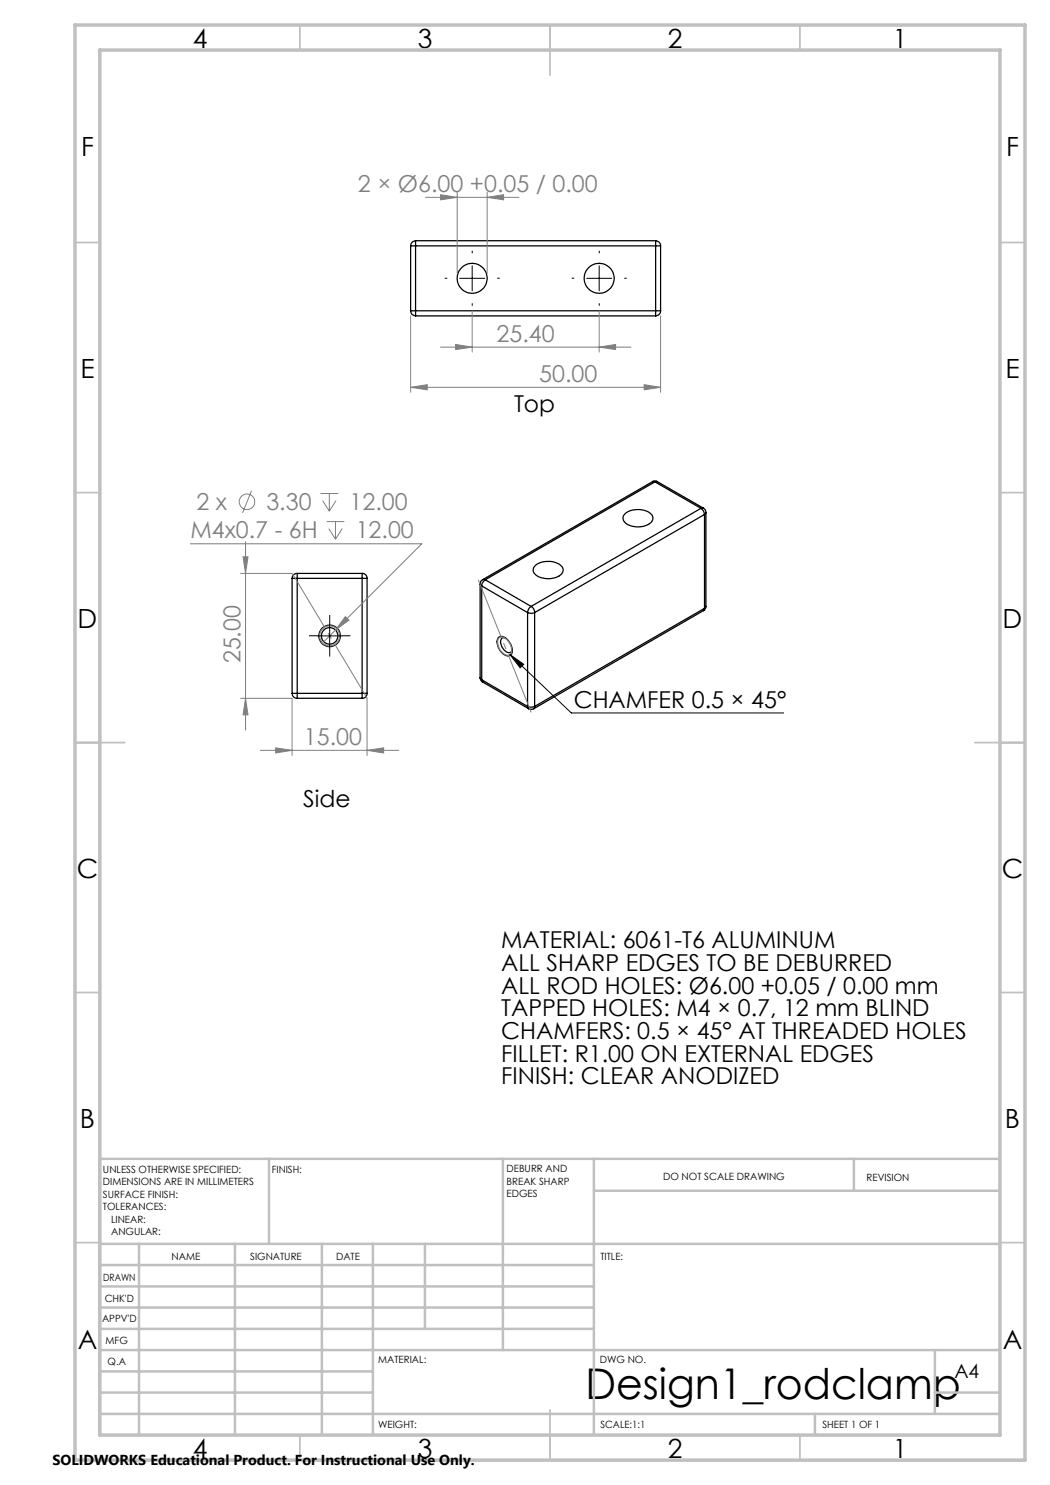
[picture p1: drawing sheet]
<svg xmlns="http://www.w3.org/2000/svg" width="210mm" height="297mm" viewBox="0 0 210 297" stroke-linecap="round" stroke-linejoin="round" font-family="sans-serif">
<g fill="none" stroke="#000" stroke-width=".25">
<path d="M82.1 49.2h1M82.1 49.2v13M83.1 48.2v1M83.1 48.2a1.02 1.02 0 0 0-1 1M83.1 49.2v13M83.1 48.2h48M83.1 49.2h48M131.1 49.2h1M131.1 48.2v1M131.1 48.2a1.02 1.02 0 0 1 1 1M131.1 49.2v13M132.1 49.2v13"/>
<path d="M82.1 62.2h1M82.1 62.2a1.02 1.02 0 0 0 1 1M83.1 62.2v1M83.1 63.2h48M83.1 62.2h48M131.1 62.2v1M131.1 62.2h1M132.1 62.2a1.02 1.02 0 0 1-1 1M130.5 96.3l.3-.1 .7 .1M130.5 96.3l.5 .1M130.5 96.3l-33.9 19.6M131 96.4l-34 19.6"/>
<path d="M131 96.4l9.2 5.3M131.5 96.3l-.5 .1M131.5 96.3l9.2 5.3M58.4 115.7h1M58.4 115.7v23M59.4 114.7v1M59.4 114.7a.97 .97 0 0 0-1 1M59.4 115.7h13M59.4 115.7v23M59.4 114.7h13M72.4 115.7h1M72.4 114.7v1"/>
<path d="M72.4 114.7a.96 .96 0 0 1 1 1M72.4 115.7v23M73.4 115.7v23M96 116.8l.3 .4M96 116.8v18.8M96.3 117.2l9.2 5.3M96.3 117.2v18.8M96.6 115.9a.95 .95 0 0 0-.6 .9M96.6 115.9l.4 .1M97 116a1.6 1.6 0 0 0-.7 1.2M97 116l9.2 5.3M107.1 113.1a4.3 4.3 0 0 1 5.3 .3 1.5 1.5 0 0 1-1.2 2.1 4.1 4.1 0 0 1-4.5-1v-.8z"/>
<path d="M125 102.7a4.3 4.3 0 0 1 5.4 .3 1.5 1.5 0 0 1-1.2 2.1 3.8 3.8 0 0 1-4.5-1l-.1-.8zM140.2 101.7a1.6 1.6 0 0 1 .7 1.2M140.2 101.7l-34 19.6M140.7 101.6l.3 .4 .2 .5M140.7 101.6l-.5 .1M140.9 102.9l-34 19.6M140.9 102.9v18.8M141.2 102.5l-.3 .4M141.2 102.5v18.8M58.4 138.7h1M58.4 138.7a.97 .97 0 0 0 1 1M59.4 138.7v1"/>
<path d="M59.4 138.7h13M59.4 139.7h13M72.4 138.7h1M72.4 138.7v1M73.4 138.7a.96 .96 0 0 1-1 1M96 135.6l.2 .5 .4 .3M96 135.6l.3 .4M96.3 136l.3 .4M96.3 136l9.2 5.3M96.6 136.4l9.1 5.3M99.6 127.6a1.5 1.5 0 0 1 2.2 .7 2.25 2.25 0 0 1 .3 2.7 1.7 1.7 0 0 1-2.2-1.1 2.24 2.24 0 0 1-.3-2.3zM101.1 127.6a.78 .78 0 0 0-.9 .2 .78 .78 0 0 0 0 1 2 2 0 0 0 1.8 1.7l.3-.3 .1-.3"/>
<path d="M105.5 122.5l.5 .2 .9-.2M105.5 122.5v18.8M106.2 121.3a1.6 1.6 0 0 0-.7 1.2M106.2 121.3a1.38 1.38 0 0 1 .7 1.2M106.9 122.5v18.8M140.7 122.1l-33.9 19.6M140.9 121.7l-.2 .4M140.9 121.7l-34 19.6M141.2 121.3l-.1 .4-.4 .4M141.2 121.3l-.3 .4M105.5 141.3a1.5 1.5 0 0 0 1.4 0M105.5 141.3l.2 .4"/>
<path d="M105.7 141.7l.5 .2 .6-.2M106.9 141.3l-.1 .4"/>
<circle cx="94.4" cy="55.7" r="3"/>
<circle cx="119.8" cy="55.7" r="3"/>
<circle cx="65.9" cy="127.2" r="1.65"/>
<circle cx="65.9" cy="127.2" r="2.15"/>
</g>
<g fill="none" stroke="#808080" stroke-width=".2">
<path d="M85.1 39.5h18.7M88.1 38.9l3.3 .6-3.3 .5zM91.4 38.4v16.3M97.4 39.5l3.3-.6v1.1zM97.4 38.4v16.3M82.1 77.5l3.3-.6v1.1zM82.1 63.2v15.3M82.1 77.5h50M88.1 69.4h38.1M91.1 68.9l3.3 .5-3.3 .5zM94.4 62.2v8.2M119.8 69.4l3.3-.5v1z"/>
<path d="M119.8 62.2v8.2M128.8 76.9l3.3 .6-3.3 .5zM132.1 63.2v15.3M50.3 98.1l-1.8 4.5M64.1 98.7h3.6M65.9 98.7v3.5M38.1 108.8h46.2l-19.5 19.5M48.1 114.7h10.3M48.6 111.4h1l-.5 3.3zM49.1 108.3v37.7M64.5 100.1l1.4 2.1M65.3 104.3h3.6"/>
<path d="M65.8 105.7l1.3 2.1M67.1 104.3v3.5M67.2 100.1l-1.3 2.1M68.4 105.7l-1.3 2.1M48.1 139.7h10.3v11.4M49.1 139.7l.5 3.3h-1zM69.1 123.3l.7 .7-2.7 2zM73.4 139.7v11.4M52.1 150.1h27.7M55.1 149.6l3.3 .5-3.3 .5zM73.4 150.1l3.3-.5v1z"/>
<circle cx="49.4" cy="100.4" r="1.55"/>
</g>
<g fill="none" stroke="#808080" stroke-width=".25">
<path d="M99.8 127.6h.1a1.63 1.63 0 0 1 2 1 1.74 1.74 0 0 1 0 2.4 2.04 2.04 0 0 1-2.2-1.7l-.2-1.1z"/>
<circle cx="65.9" cy="127.2" r="2"/>
</g>
<path d="M91.9 55.7h5M94.4 53.2v5M117.3 55.7h5M119.8 53.2v5M63.4 127.2h5M65.9 124.7v5M102 130.9l2.7 2-.7 .7zM102 130.9l12.3 11.7h42.4" fill="none" stroke="#000" stroke-width=".2"/>
<path d="M89.4 55.6h-.5M94.4 50.6v-.5M99.4 55.6h.5M114.8 55.6h-.5M119.8 50.6v-.5M124.8 55.6h.5M94.4 60.6v.5M119.8 60.6v.5M63.4 127.2h-1.6M65.9 124.7v-1.7M65.9 129.7v1.6M68.4 127.2h1.7" fill="none" stroke="#000" stroke-width=".2" stroke-dasharray="15.2 1.3 1.3 1.3" stroke-linecap="butt"/>
<path d="M58.4 114.7l15 25" fill="none" stroke="#808080" stroke-width=".2" stroke-dasharray="15.2 1.3 1.3 1.3" stroke-dashoffset="2.6" stroke-linecap="butt"/>
<path d="M95.6 116l10.7 26.5" fill="none" stroke="#808080" stroke-width=".2" stroke-dasharray="15.2 1.3 1.3 1.3" stroke-dashoffset="2.9" stroke-linecap="butt"/>
<g fill="none" stroke="#c0c0c0" stroke-width=".35">
<path d="M60 5v5M110 5v10M160 5v5M15 48.5h5M200 48.5h5M15 98.5h5M200 98.5h5M15 148.5h10M195 148.5h10M15 198.5h5M200 198.5h5M15 248.5h5"/>
<path d="M200 248.5h5M60 287v5M110 282v10M160 287v5"/>
</g>
<g fill="none" stroke="#c0c0c0" stroke-width=".5">
<path d="M53.8 231.8v17M100.6 231.8v38.2M118.8 231.8v55.2M118.8 238.2h81.2M170.8 231.8v6.4M200 231.8h-180v55.2M20 248.8h180M20 257.3h98.8M20 253h98.8M27.8 248.8v38.2M47 248.8v38.2M64.4 248.8v38.2"/>
<path d="M74.6 248.8v38.2M85 248.8v17M20 265.8h98.8M20 261.5h98.8M20 278.5h54.6M20 274.3h54.6M20 270h180M187 278.5h13M187 270v12.8M20 282.8h180M163 282.8v4.2"/>
</g>
<path d="M15 5h190v287h-190zM20 10h180v277h-180z" fill="none" stroke="#c0c0c0" stroke-width=".7"/>
<g fill="#808080">
<path d="M91.1 68.9l3.3 .5-3.3 .5zM119.8 69.4l3.3-.5v1zM82.1 77.5l3.3-.6v1.1zM128.8 76.9l3.3 .6-3.3 .5zM88.1 38.9l3.3 .6-3.3 .5zM97.4 39.5l3.3-.6v1.1zM69.1 123.3l-2 2.7 2.7-2zM55.1 149.6l3.3 .5-3.3 .5zM73.4 150.1l3.3-.5v1z"/>
<path d="M48.6 111.4h1l-.5 3.3zM49.1 139.7l.5 3.3h-1z"/>
</g>
<path d="M102 130.9l2.7 2-.7 .7z" fill="#000"/>
<text font-size="8.5" x="117.1" y="279.7">Design1_rodclamp</text>
<g font-size="5.3">
<text x="38.5" y="9.5">4</text>
<text x="83.5" y="9.5">3</text>
<text x="133.5" y="9.5">2</text>
<text x="178.5" y="9.5">1</text>
<text x="16.2" y="31.3">F</text>
<text x="201.2" y="31.3">F</text>
<text x="16.1" y="75.5">E</text>
<text x="201.1" y="75.5">E</text>
<text x="15.5" y="125.5">D</text>
<text x="200.5" y="125.5">D</text>
<text x="15.4" y="175.5">C</text>
<text x="200.4" y="175.5">C</text>
<text x="16" y="225.5">B</text>
<text x="201" y="225.5">B</text>
<text x="15.5" y="269.8">A</text>
<text x="200.5" y="269.8">A</text>
<text x="38.5" y="291.5">4</text>
<text x="83.5" y="291.5">3</text>
<text x="133.5" y="291.5">2</text>
<text x="178.5" y="291.5">1</text>
</g>
<g font-size="4.7" fill="#808080">
<text x="71.6" y="38.4">2 × Ø6.00 +0.05 / 0.00</text>
<text x="99.3" y="68.4">25.40</text>
<text x="107.8" y="76.4">50.00</text>
<text x="38.1" y="107.7">M4x0.7 - 6H</text>
<text x="39.3" y="102.1">2 x</text>
<text x="53.3" y="102.1">3.30</text>
<text x="69.9" y="102.1">12.00</text>
<text x="71.1" y="107.7">12.00</text>
<text x="48.1" y="132.7" transform="rotate(-90 48.1 132.7)">25.00</text>
<text x="60.8" y="149">15.00</text>
</g>
<g font-size="4.7">
<text x="102.8" y="82.5">Top</text>
<text x="114.7" y="141.6">CHAMFER 0.5 × 45°</text>
<text x="60.6" y="161.5">Side</text>
<text x="100.2" y="189.7">MATERIAL: 6061-T6 ALUMINUM</text>
<text x="100.2" y="194.2">ALL SHARP EDGES TO BE DEBURRED</text>
<text x="100.2" y="198.7">ALL ROD HOLES: Ø6.00 +0.05 / 0.00 mm</text>
<text x="100.2" y="203.3">TAPPED HOLES: M4 × 0.7, 12 mm BLIND</text>
<text x="100.2" y="207.8">CHAMFERS: 0.5 × 45° AT THREADED HOLES</text>
<text x="100.2" y="212.3">FILLET: R1.00 ON EXTERNAL EDGES</text>
<text x="100.2" y="216.8">FINISH: CLEAR ANODIZED</text>
</g>
<text font-size="3.9" x="190.9" y="275.5">A4</text>
<text font-size="2.9" x="10.5" y="292.9">SOLIDWORKS Educational Product. For Instructional Use Only.</text>
<g font-size="2">
<text x="20.6" y="234.6">UNLESS OTHERWISE SPECIFIED:</text>
<text x="20.6" y="237.1">DIMENSIONS ARE IN MILLIMETERS</text>
<text x="20.6" y="239.6">SURFACE FINISH:</text>
<text x="54.4" y="234.6">FINISH:</text>
<text x="101.3" y="234.5">DEBURR AND</text>
<text x="101.3" y="237">BREAK SHARP</text>
<text x="101.3" y="239.5">EDGES</text>
<text x="132.6" y="236">DO NOT SCALE DRAWING</text>
<text x="173.3" y="236.2">REVISION</text>
<text x="20.6" y="242.1">TOLERANCES:</text>
<text x="22.2" y="244.6">LINEAR:</text>
<text x="22.2" y="247.1">ANGULAR:</text>
<text x="34.3" y="252">NAME</text>
<text x="50" y="251.9">SIGNATURE</text>
<text x="67.2" y="251.9">DATE</text>
<text x="120.1" y="251.9">TITLE:</text>
<text x="20.6" y="256.1">DRAWN</text>
<text x="20.9" y="260.3">CHK'D</text>
<text x="20.4" y="264.4">APPV'D</text>
<text x="21.1" y="268.8">MFG</text>
<text x="21.5" y="273">Q.A</text>
<text x="75.6" y="272.5">MATERIAL:</text>
<text x="120" y="272.5">DWG NO.</text>
<text x="75.6" y="285.5">WEIGHT:</text>
<text x="120.1" y="285.6">SCALE:1:1</text>
<text x="164.5" y="285.6">SHEET 1 OF 1</text>
</g>
</svg>
